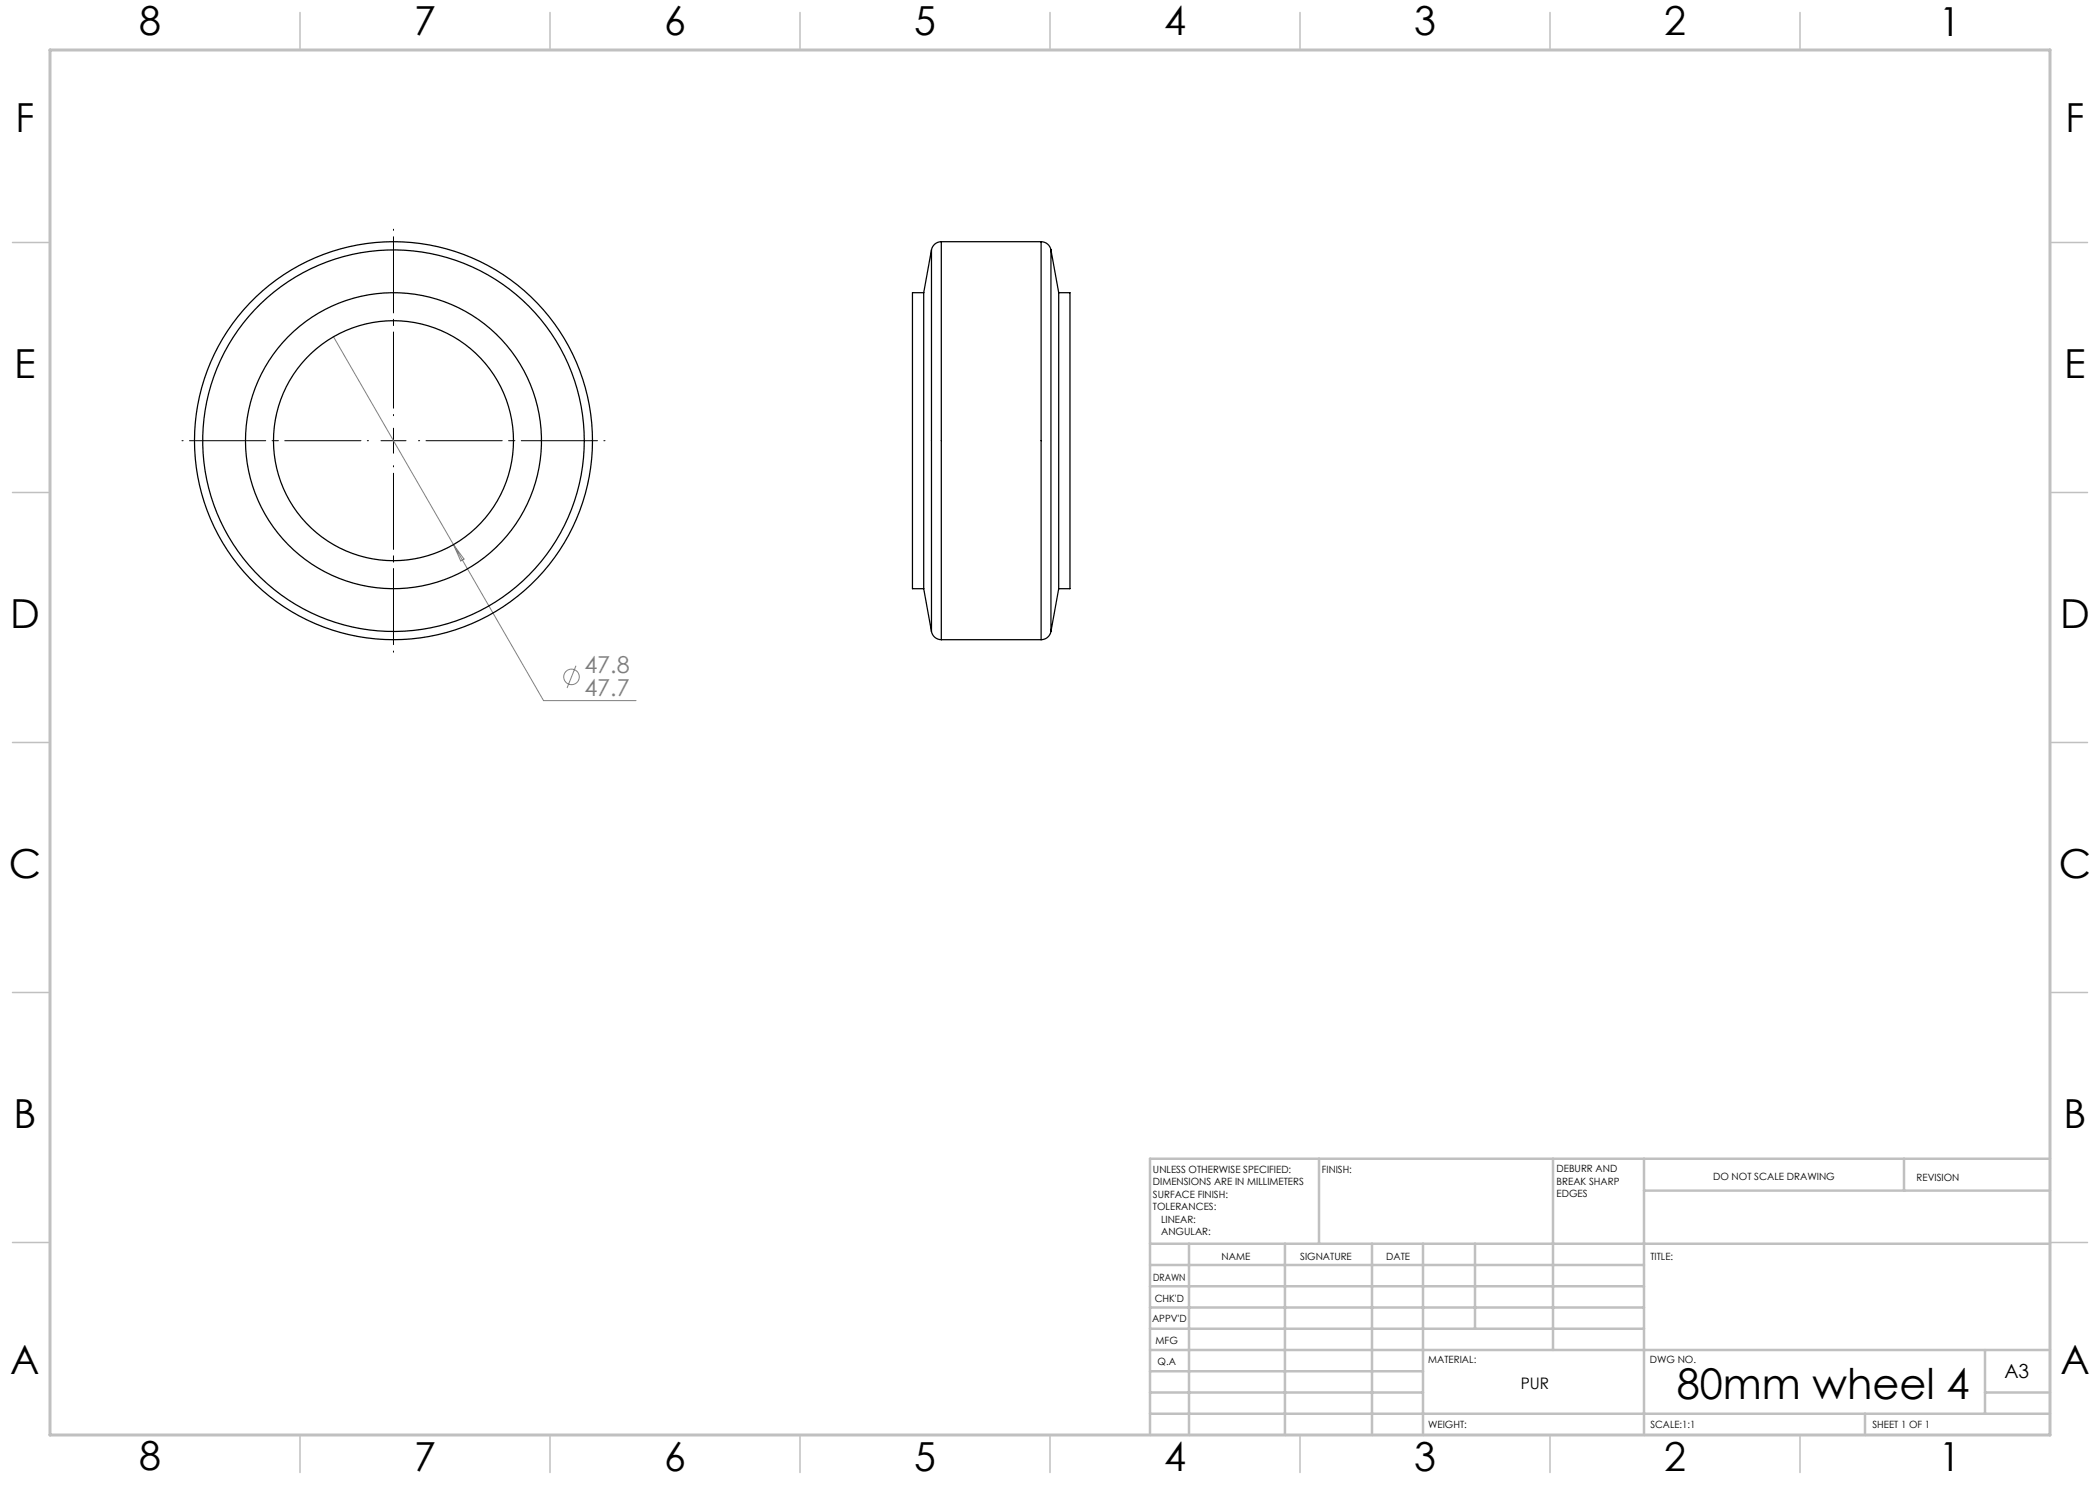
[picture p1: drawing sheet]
<svg xmlns="http://www.w3.org/2000/svg" width="420mm" height="297mm" viewBox="0 0 420 297" stroke-linecap="round" stroke-linejoin="round" font-family="sans-serif">
<g fill="none" stroke="#808080" stroke-width=".2">
<path d="M66.7 67.4l42 72.7h18.5M90.7 108.9l2.1 2.9-.7 .4zM115.2 133.2l-1.8 4.4"/>
<circle cx="114.3" cy="135.4" r="1.56"/>
</g>
<path d="M73.7 88.1h-37.3M78.7 83.1v-37.3M78.7 93.1v37.3M83.7 88.1h37.3" fill="none" stroke="#000" stroke-width=".2" stroke-dasharray="15.2 1.3 1.3 1.3" stroke-dashoffset="-1.5"/>
<path d="M76.2 88.1h5M78.7 85.6v5" fill="none" stroke="#000" stroke-width=".2"/>
<path d="M410 231.8v55.2h-187.2" fill="none" stroke="#c0c0c0" stroke-width=".2"/>
<g fill="none" stroke="#c0c0c0" stroke-width=".5">
<path d="M263.8 231.8v17M310.6 231.8v38.2M328.8 231.8v55.2M328.8 238.1h81.2M380.8 231.8v6.3M410 231.8h-180v55.2M230 248.8h180M230 257.3h98.8M230 253h98.8M237.8 248.8v38.2M257 248.8v38.2M274.4 248.8v38.2"/>
<path d="M284.6 248.8v38.2M295 248.8v17M230 265.8h98.8M230 261.5h98.8M230 278.5h54.6M230 274.3h54.6M230 270h180M397 278.5h13M397 270v12.8M230 282.8h180M373 282.8v4.2"/>
</g>
<g fill="none" stroke="#c0c0c0" stroke-width=".3">
<path d="M60 2.5v7.5M110 2.5v7.5M160 2.5v7.5M210 2.5v7.5M260 2.5v7.5M310 2.5v7.5M360 2.5v7.5M2.5 48.5h7.5M410 48.5h7.5M2.5 98.5h7.5M410 98.5h7.5M2.5 148.5h7.5"/>
<path d="M410 148.5h7.5M2.5 198.5h7.5M410 198.5h7.5M2.5 248.5h7.5M410 248.5h7.5M60 287v7.5M110 287v7.5M160 287v7.5M210 287v7.5M260 287v7.5M310 287v7.5M360 287v7.5"/>
</g>
<path d="M10 10h400v277h-400z" fill="none" stroke="#c0c0c0" stroke-width=".6"/>
<g fill="none" stroke="#000" stroke-width=".25">
<path d="M184.7 58.5v59.2M184.7 58.5h-2.2v59.2h2.2M186.3 50v76.3M186.3 50l-1.6 8.5M188.3 48.3a2 2 0 0 0-2 1.7M188.3 48.3v79.6M188.3 48.3h19.9M208.2 48.3a2 2 0 0 1 2 1.7M208.2 48.3v79.6M210.2 50v76.3M210.2 50l1.5 8.5M211.7 58.5v59.2"/>
<path d="M211.7 58.5h2.3v59.2h-2.3M184.7 117.7l1.6 8.6M211.7 117.7l-1.5 8.6M186.3 126.3a2 2 0 0 0 2 1.6M188.3 127.9h19.9M210.2 126.3a2 2 0 0 1-2 1.6"/>
<circle cx="78.7" cy="88.1" r="39.8"/>
<circle cx="78.7" cy="88.1" r="38.2"/>
<circle cx="78.7" cy="88.1" r="24"/>
<circle cx="78.7" cy="88.1" r="29.6"/>
</g>
<text font-size="8.5" x="335.4" y="279.7">80mm wheel 4</text>
<g font-size="8">
<text x="27.8" y="7">8</text>
<text x="82.8" y="7.1">7</text>
<text x="132.8" y="7.1">6</text>
<text x="182.8" y="7.1">5</text>
<text x="232.8" y="7.1">4</text>
<text x="282.8" y="7.1">3</text>
<text x="332.8" y="7.1">2</text>
<text x="387.8" y="7.1">1</text>
<text x="3.1" y="26.4">F</text>
<text x="413.1" y="26.3">F</text>
<text x="2.9" y="75.6">E</text>
<text x="412.9" y="75.6">E</text>
<text x="2" y="125.6">D</text>
<text x="412" y="125.6">D</text>
<text x="1.8" y="175.6">C</text>
<text x="411.8" y="175.6">C</text>
<text x="2.7" y="225.6">B</text>
<text x="412.7" y="225.6">B</text>
<text x="2.1" y="274.9">A</text>
<text x="412.1" y="274.8">A</text>
<text x="27.8" y="294">8</text>
<text x="82.8" y="294.1">7</text>
<text x="132.8" y="294.1">6</text>
<text x="182.8" y="294.1">5</text>
<text x="232.8" y="294.1">4</text>
<text x="282.8" y="294.1">3</text>
<text x="332.8" y="294.1">2</text>
<text x="387.8" y="294.1">1</text>
</g>
<g font-size="4.7" fill="#808080">
<text x="116.9" y="134.6">47.8</text>
<text x="116.9" y="139.1">47.7</text>
</g>
<text font-size="3.9" x="400.9" y="275.5">A3</text>
<text font-size="3.2" x="304.1" y="277.9">PUR</text>
<g font-size="2">
<text x="230.6" y="234.6">UNLESS OTHERWISE SPECIFIED:</text>
<text x="230.6" y="237.1">DIMENSIONS ARE IN MILLIMETERS</text>
<text x="230.6" y="239.6">SURFACE FINISH:</text>
<text x="264.4" y="234.6">FINISH:</text>
<text x="311.3" y="234.5">DEBURR AND</text>
<text x="311.3" y="237">BREAK SHARP</text>
<text x="311.3" y="239.5">EDGES</text>
<text x="342.6" y="236">DO NOT SCALE DRAWING</text>
<text x="383.3" y="236.2">REVISION</text>
<text x="230.6" y="242.1">TOLERANCES:</text>
<text x="232.2" y="244.6">LINEAR:</text>
<text x="232.2" y="247.1">ANGULAR:</text>
<text x="244.3" y="252">NAME</text>
<text x="260" y="251.9">SIGNATURE</text>
<text x="277.2" y="251.9">DATE</text>
<text x="330.1" y="251.9">TITLE:</text>
<text x="230.6" y="256.1">DRAWN</text>
<text x="230.9" y="260.3">CHK'D</text>
<text x="230.4" y="264.4">APPV'D</text>
<text x="231.1" y="268.8">MFG</text>
<text x="231.5" y="273">Q.A</text>
<text x="285.6" y="272.5">MATERIAL:</text>
<text x="330" y="272.5">DWG NO.</text>
<text x="285.6" y="285.5">WEIGHT:</text>
<text x="330.1" y="285.6">SCALE:1:1</text>
<text x="374.5" y="285.6">SHEET 1 OF 1</text>
</g>
</svg>
